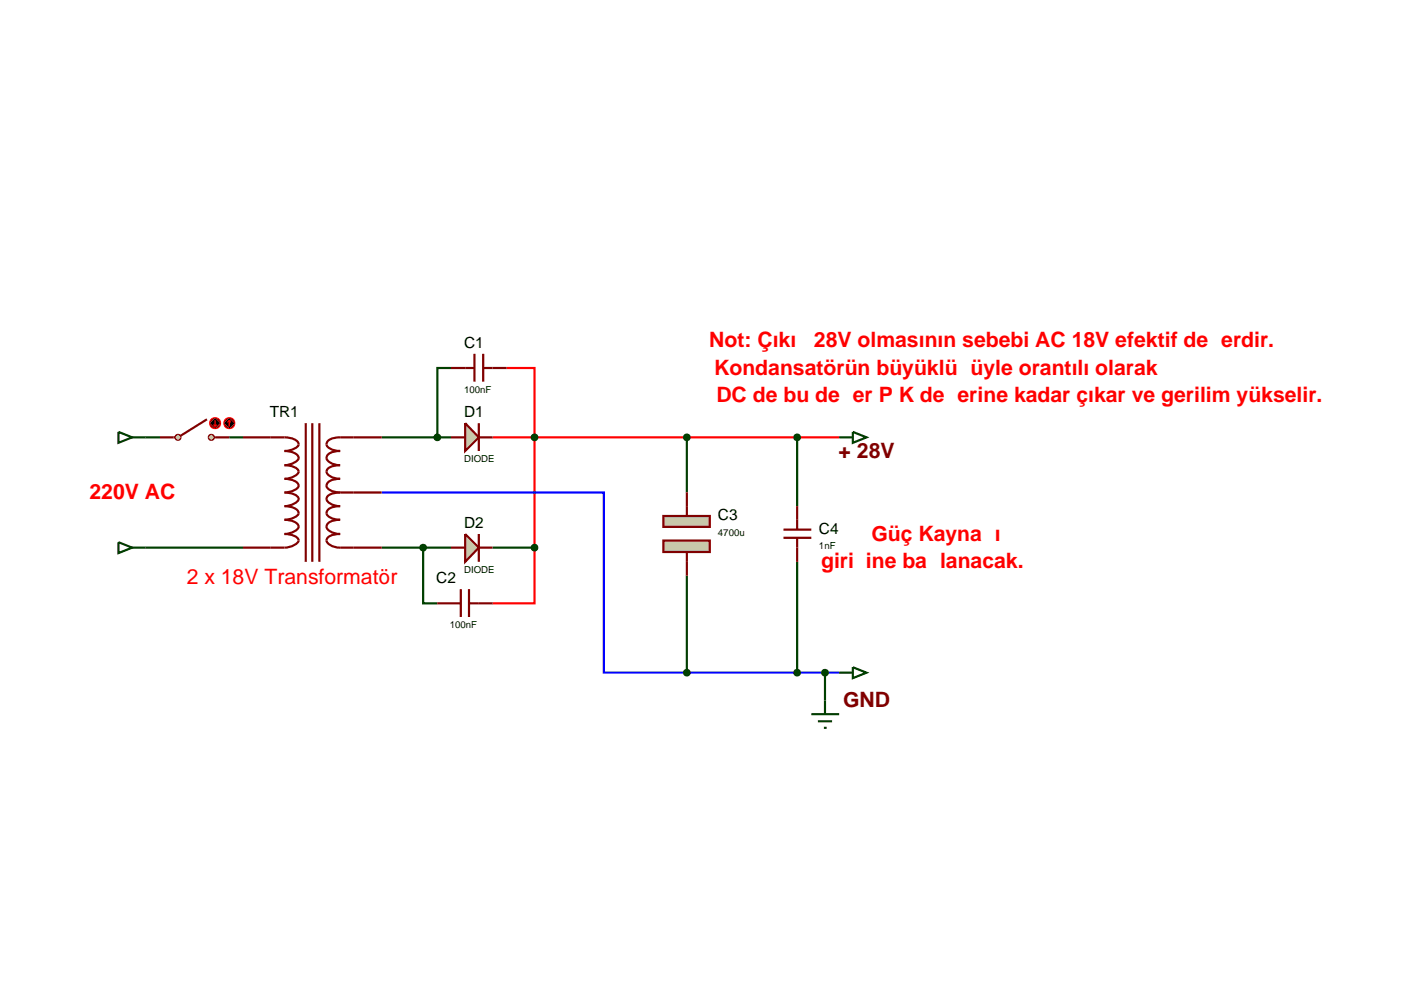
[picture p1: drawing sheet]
<svg xmlns="http://www.w3.org/2000/svg" width="257mm" height="180mm" viewBox="0 0 257 180" stroke-linecap="round" stroke-linejoin="round" font-family="sans-serif">
<path d="M92.8 67.4h5.1v43.1h-7.7M90.2 80.1h63.5" fill="none" stroke="#f00" stroke-width=".4"/>
<g fill="none" stroke="#004000" stroke-width=".4">
<path d="M82.6 67.4h-2.5v12.7M26.7 80.1h2.6M42 80.1h2.5M69.9 80.1h12.7M125.8 80.1v10.1M146 80.1v12.6M26.7 100.3h17.8M69.9 100.3h12.7M77.5 100.3v10.2h2.6M90.2 100.3h7.7M125.8 105.4v17.8M146 102.9v20.3"/>
<path d="M148.6 130.8h5.1M149.8 132.1h2.6M150.9 133.3h.5M151.1 123.2v7.6"/>
</g>
<path d="M69.9 90.2h40.7v33h43.1" fill="none" stroke="#00f" stroke-width=".4"/>
<path d="M56 77.5v25.4M57.2 77.5v25.4M58.5 77.5v25.4M44.5 80.1h7.6a3.2 3.2 0 0 1 2.5 .9l.1 .4a2.77 2.77 0 0 1-2.6 1.2 3.2 3.2 0 0 1 2.5 .9 .9 .9 0 0 1-.7 1.2l-1.2 .4-.6 .1a3.4 3.4 0 0 1 2.5 .9l.1 .3a2.79 2.79 0 0 1-2.6 1.3 3.2 3.2 0 0 1 2.5 .9l.1 .4a2.77 2.77 0 0 1-2.6 1.2 3.4 3.4 0 0 1 2.5 .9l.1 .3a2.79 2.79 0 0 1-2.6 1.3 3.2 3.2 0 0 1 2.5 .9l.1 .4a2.77 2.77 0 0 1-2.6 1.2 3.2 3.2 0 0 1 2.5 .9 .9 .9 0 0 1-.7 1.2l-1.2 .4-.6 .1a3.4 3.4 0 0 1 2.5 .9l.1 .3a2.79 2.79 0 0 1-2.6 1.3h-7.6M62.3 90.2a2.92 2.92 0 0 0-2.4 .9 .9 .9 0 0 0 .6 1.1l1.1 .4 .7 .1a2.77 2.77 0 0 0-2.4 .9 .87 .87 0 0 0 .6 1.2l1.1 .3 .7 .1a2.77 2.77 0 0 0-2.4 .9 .93 .93 0 0 0 .6 1.2l1.1 .4 .7 .1a2.92 2.92 0 0 0-2.4 .9 .9 .9 0 0 0 .6 1.1l1.1 .4 .7 .1h7.6M62.3 90.2h7.6M69.9 80.1h-7.6a2.77 2.77 0 0 0-2.4 .9 .87 .87 0 0 0 .6 1.2l1.1 .3 .7 .1a2.77 2.77 0 0 0-2.4 .9 .93 .93 0 0 0 .6 1.2l1.1 .4 .7 .1a2.92 2.92 0 0 0-2.4 .9 .9 .9 0 0 0 .6 1.1l1.1 .4 .7 .1a2.77 2.77 0 0 0-2.4 .9 .87 .87 0 0 0 .6 1.2l1.1 .3 .7 .1" fill="none" stroke="#800000" stroke-width=".4"/>
<path d="M85.2 77.5l2.5 2.6-2.5 2.5z" fill="#c8c8aa" stroke="#800000" stroke-width=".4"/>
<path d="M87.7 77.5v5.1M82.6 80.1h2.6M87.7 80.1h2.5" fill="none" stroke="#800000" stroke-width=".4"/>
<path d="M85.2 97.8l2.5 2.5-2.5 2.6z" fill="#c8c8aa" stroke="#800000" stroke-width=".4"/>
<path d="M82.6 67.4h4.3M86.9 64.8v5.1M88.5 64.8v5.1M88.5 67.4h4.3M87.7 97.8v5.1M80.1 110.5h4.3M82.6 100.3h2.6M84.4 107.9v5.1M85.9 107.9v5.1M85.9 110.5h4.3M87.7 100.3h2.5" fill="none" stroke="#800000" stroke-width=".4"/>
<path d="M97.5 100l.4-.2-.5 .5zM97.9 99.8l.4 .2 .1 .3zM97.9 100.8l.5-.5-.2 .4zM97.4 100.3l.5 .5-.3-.1z" fill="#004000" stroke="#004000" stroke-width=".4"/>
<path d="M97.4 100.3l.5-.5 .5 .5-.5 .5z" fill="#004000"/>
<path d="M97.5 79.8l.4-.2-.5 .5zM97.9 79.6l.3 .1 .2 .4zM97.9 80.6l.5-.5-.1 .3zM97.4 80.1l.5 .5-.3-.1z" fill="#004000" stroke="#004000" stroke-width=".4"/>
<path d="M97.4 80.1l.5-.5 .5 .5-.5 .5z" fill="#004000"/>
<path d="M79.7 79.8l.4-.2-.5 .5zM80.1 79.6l.3 .1 .2 .4zM80.1 80.6l.5-.5-.2 .4zM79.6 80.1l.5 .5-.4-.2z" fill="#004000" stroke="#004000" stroke-width=".4"/>
<path d="M80.1 79.6l.5 .5-.5 .5-.5-.5z" fill="#004000"/>
<path d="M77.1 100l.4-.2-.5 .5zM77.5 99.8l.4 .2 .1 .3zM77.5 100.8l.5-.5-.2 .4zM77 100.3l.5 .5-.4-.2z" fill="#004000" stroke="#004000" stroke-width=".4"/>
<path d="M77.5 99.8l.5 .5-.5 .5-.5-.5z" fill="#004000"/>
<g fill="#c8c8aa" stroke="#800000" stroke-width=".4">
<path d="M121.5 94.5h8.5v2h-8.5z"/>
<path d="M121.5 99h8.5v2.1h-8.5z"/>
</g>
<path d="M125.8 90.2v4.3M143.5 98.5h5.1M143.5 97h5.1M146 92.7v4.3M146 98.5v4.4M125.8 101.1v4.3" fill="none" stroke="#800000" stroke-width=".4"/>
<path d="M125.4 79.8l.4-.2-.5 .5zM125.8 79.6l.3 .1 .2 .4zM125.8 80.6l.5-.5-.2 .4zM125.3 80.1l.5 .5-.3-.1z" fill="#004000" stroke="#004000" stroke-width=".4"/>
<path d="M125.8 79.6l.5 .5-.5 .5-.5-.5z" fill="#004000"/>
<path d="M125.5 122.8l.3-.1-.5 .5zM125.8 122.7l.3 .1 .2 .4zM126.3 123.2l-.2 .4-.3 .1zM125.3 123.2l.5 .5-.4-.2z" fill="#004000" stroke="#004000" stroke-width=".4"/>
<path d="M125.8 122.7l.5 .5-.5 .5-.5-.5z" fill="#004000"/>
<path d="M156.2 79.1l2.5 1-2.5 1zM153.7 80.1h2.5" fill="none" stroke="#004000" stroke-width=".4"/>
<path d="M145.7 79.7l.3-.1-.5 .5zM146 79.6l.3 .1 .2 .4zM146 80.6l.5-.5-.2 .4zM145.5 80.1l.5 .5-.4-.2z" fill="#004000" stroke="#004000" stroke-width=".4"/>
<path d="M145.5 80.1l.5-.5 .5 .5-.5 .5z" fill="#004000"/>
<path d="M145.7 122.8l.3-.1-.5 .5zM146 122.7l.3 .1 .2 .4zM146.5 123.2l-.2 .4-.3 .1zM145.5 123.2l.5 .5-.4-.2z" fill="#004000" stroke="#004000" stroke-width=".4"/>
<path d="M146 122.7l.5 .5-.5 .5-.5-.5z" fill="#004000"/>
<path d="M153.7 123.2h2.5M156.2 122.2l2.5 1-2.5 1z" fill="none" stroke="#004000" stroke-width=".4"/>
<path d="M150.8 122.8l.3-.1-.5 .5zM151.1 122.7l.3 .1 .2 .4zM151.6 123.2l-.1 .3-.4 .2zM150.6 123.2l.5 .5-.4-.2z" fill="#004000" stroke="#004000" stroke-width=".4"/>
<path d="M151.1 122.7l.5 .5-.5 .5-.5-.5z" fill="#004000"/>
<g fill="#c8c8aa" stroke="#800000" stroke-width=".3">
<path d="M38.3 79.8l.4-.2-.5 .5zM38.7 79.6l.4 .2 .1 .3zM38.7 80.6l.5-.5-.1 .3zM38.2 80.1l.5 .5-.3-.1z"/>
<path d="M32.2 79.8l.4-.2-.5 .5zM32.6 79.6l.3 .1 .2 .4zM32.6 80.6l.5-.5-.2 .4zM32.1 80.1l.5 .5-.4-.2z"/>
</g>
<g fill="#c8c8aa">
<path d="M38.2 80.1l.5-.5 .5 .5-.5 .5z"/>
<path d="M32.1 80.1l.5-.5 .5 .5-.5 .5z"/>
</g>
<path d="M37.9 76.8l-4.8 3M29.3 80.1h2.8M39.2 80.1h2.8" fill="none" stroke="#800000" stroke-width=".4"/>
<path d="M38.7 76.8l.7-.3-1 1zM39.4 76.5a.94 .94 0 0 1 1 1zM39.4 78.5l1-1a.94 .94 0 0 1-1 1zM38.4 77.5l1 1a.94 .94 0 0 1-1-1z" fill="#400000" stroke="#f00" stroke-width=".2"/>
<path d="M38.4 77.5l1-1 1 1-1 1z" fill="#400000"/>
<path d="M39.2 77.8l.2 .3M39.4 77v1.1M39.7 77.8l-.3 .3" fill="none" stroke="#f00" stroke-width=".2"/>
<path d="M41.3 76.8l.7-.3-1 1zM42 76.5a.94 .94 0 0 1 1 1zM42 78.5l1-1a.94 .94 0 0 1-1 1zM41 77.5l1 1a.94 .94 0 0 1-1-1z" fill="#400000" stroke="#f00" stroke-width=".2"/>
<path d="M41 77.5l1-1 1 1-1 1z" fill="#400000"/>
<path d="M42 77l-.3 .3M42 77l.2 .3M42 77v1.1" fill="none" stroke="#f00" stroke-width=".2"/>
<path d="M21.7 79.1l2.5 1-2.5 1zM21.7 99.3l2.5 1-2.5 1zM24.2 80.1h2.5M24.2 100.3h2.5" fill="none" stroke="#004000" stroke-width=".4"/>
<g font-size="3.9" fill="#f00">
<text x="129.9" y="63.5">Not: Çıkış 28V olmasının sebebi AC 18V efektif değerdir.</text>
<text x="130.8" y="68.6">Kondansatörün büyüklüğüyle orantılı olarak</text>
<text x="131.2" y="73.7">DC de bu değer PİK değerine kadar çıkar ve gerilim yükselir.</text>
<text x="16.4" y="91.4">220V AC</text>
<text x="159.6" y="99">Güç Kaynağı</text>
<text x="34.2" y="106.9">2 x 18V Transformatör</text>
<text x="150.4" y="104.1">girişine bağlanacak.</text>
</g>
<g font-size="3.9" fill="#800000">
<text x="153.6" y="83.8">+ 28V</text>
<text x="154.4" y="129.5">GND</text>
</g>
<g font-size="2.8">
<text x="85" y="63.7">C1</text>
<text x="49.4" y="76.4">TR1</text>
<text x="85" y="76.4">D1</text>
<text x="131.5" y="95.3">C3</text>
<text x="85" y="96.7">D2</text>
<text x="150" y="97.8">C4</text>
<text x="79.9" y="106.8">C2</text>
</g>
<g font-size="1.8">
<text x="85" y="71.9">100nF</text>
<text x="85" y="84.6">DIODE</text>
<text x="131.5" y="98.1">4700u</text>
<text x="150" y="100.6">1nF</text>
<text x="85" y="104.9">DIODE</text>
<text x="82.4" y="115">100nF</text>
</g>
</svg>
